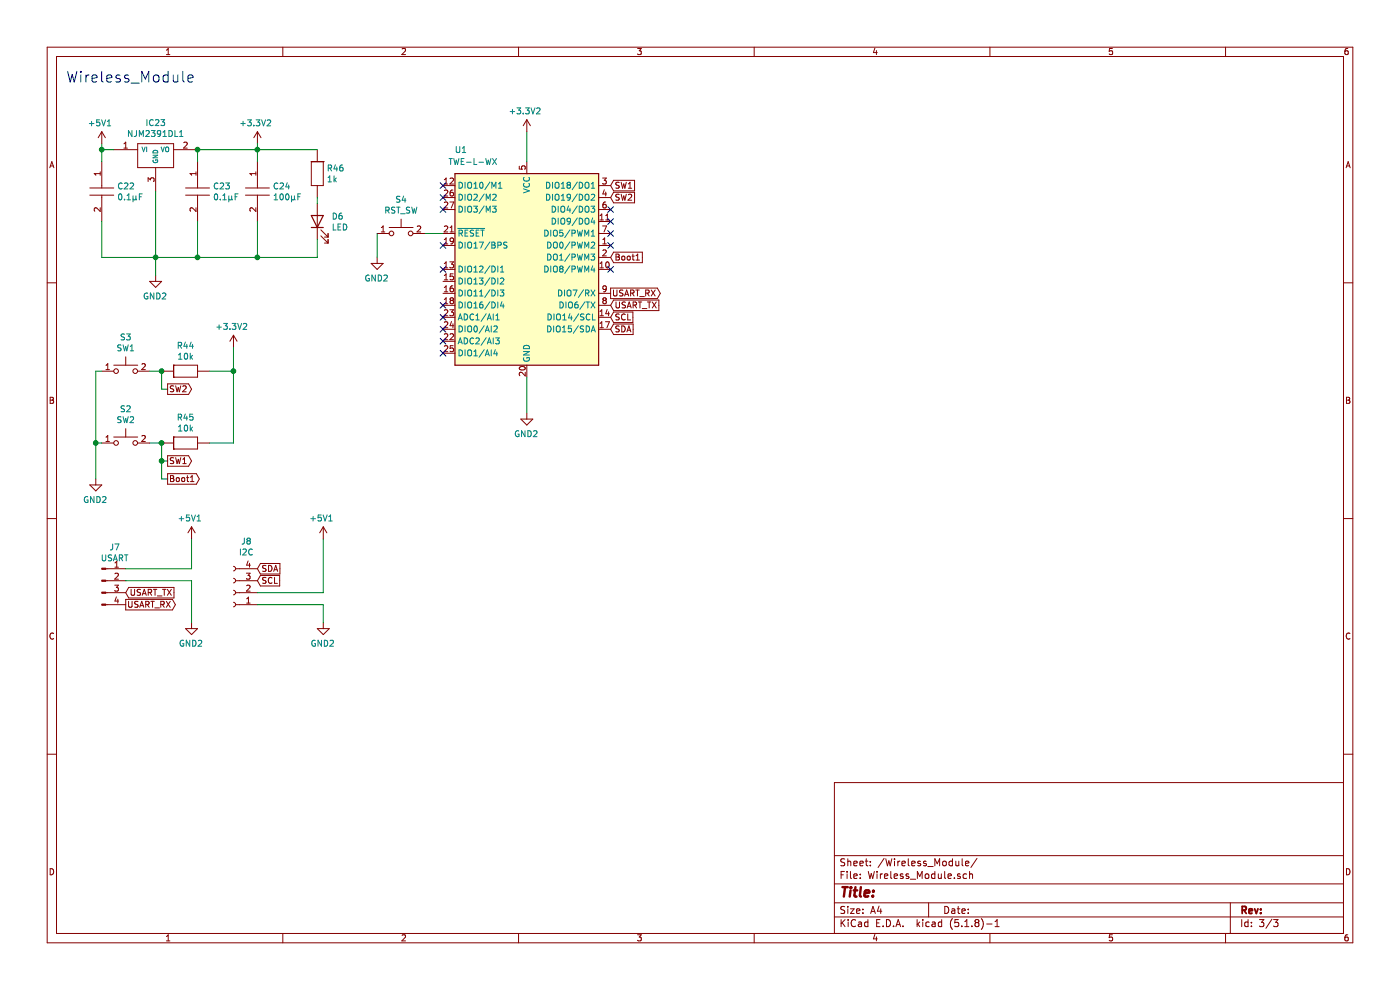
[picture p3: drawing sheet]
EESchema Schematic File Version 4
EELAYER 30 0
EELAYER END
$Descr A4 11693 8268
encoding utf-8
Sheet 3 3
Title ""
Date ""
Rev ""
Comp ""
Comment1 ""
Comment2 ""
Comment3 ""
Comment4 ""
$EndDescr
Text Notes 550  700  0    89   ~ 0
Wireless_Module
$Comp
L Connector:Conn_01x04_Male J7
U 1 1
P 850 4850
F 0 "J7" H 958 5131 50  0000 C CNN
F 1 "USART" H 958 5040 50  0000 C CNN
F 2 "Connector_PinHeader_2.54mm:PinHeader_1x04_P2.54mm_Vertical" H 850 4850 50  0001 C CNN
F 3 "~" H 850 4850 50  0001 C CNN
	1    850  4850
	1    0    0    -1  
$EndComp
Text GLabel 1050 4950 2    50   Input ~ 0
USART_TX
Text GLabel 5100 2550 2    50   Input ~ 0
USART_TX
Text GLabel 5100 2450 2    50   Output ~ 0
USART_RX
Wire Wire Line
	3550 1950 3700 1950
Wire Wire Line
	850  3700 800  3700
Wire Wire Line
	850  3100 800  3100
Wire Wire Line
	1750 3700 1950 3700
Wire Wire Line
	1750 3100 1950 3100
Connection ~ 1350 3700
Wire Wire Line
	1350 3850 1400 3850
Wire Wire Line
	1350 3700 1350 3850
Connection ~ 1350 3100
Wire Wire Line
	1350 3250 1400 3250
Wire Wire Line
	1350 3100 1350 3250
Text GLabel 1400 3250 2    50   Output ~ 0
SW2
Text GLabel 1400 3850 2    50   Output ~ 0
SW1
Wire Wire Line
	1350 3700 1250 3700
Wire Wire Line
	1250 3100 1350 3100
$Comp
L RG2012N-103-B-T5:RG2012N-103-B-T5 R?
U 1 1
P 1550 3700
AR Path="/6446DF75/649FB6D8" Ref="R?"  Part="1" 
AR Path="/64B0E7EC/649FB6D8" Ref="R45"  Part="1" 
F 0 "R45" H 1550 3915 50  0000 C CNN
F 1 "10k" H 1550 3824 50  0000 C CNN
F 2 "RG2012N-103-B-T5:RESC2012X50N" H 1550 3700 50  0001 L BNN
F 3 "" H 1550 3700 50  0001 L BNN
	1    1550 3700
	1    0    0    -1  
$EndComp
$Comp
L RG2012N-103-B-T5:RG2012N-103-B-T5 R?
U 1 1
P 1550 3100
AR Path="/6446DF75/649FB6DE" Ref="R?"  Part="1" 
AR Path="/64B0E7EC/649FB6DE" Ref="R44"  Part="1" 
F 0 "R44" H 1550 3315 50  0000 C CNN
F 1 "10k" H 1550 3224 50  0000 C CNN
F 2 "RG2012N-103-B-T5:RESC2012X50N" H 1550 3100 50  0001 L BNN
F 3 "" H 1550 3100 50  0001 L BNN
	1    1550 3100
	1    0    0    -1  
$EndComp
Wire Wire Line
	4400 1100 4400 1350
Wire Wire Line
	1050 4750 1600 4750
Wire Wire Line
	1600 4750 1600 4500
$Comp
L Power:+5V1 #PWR11
U 1 1
P 1600 4400
F 0 "#PWR11" H 1600 4450 50  0001 C CNN
F 1 "+5V1" H 1585 4473 50  0000 C CNN
F 2 "" H 1600 4400 50  0001 C CNN
F 3 "" H 1600 4400 50  0001 C CNN
	1    1600 4400
	1    0    0    -1  
$EndComp
Wire Wire Line
	1050 4850 1600 4850
$Comp
L Power:GND2 #PWR8
U 1 1
P 4400 3450
F 0 "#PWR8" H 4400 3550 50  0001 C CNN
F 1 "GND2" H 4395 3277 50  0000 C CNN
F 2 "" H 4400 3550 50  0001 C CNN
F 3 "" H 4400 3550 50  0001 C CNN
	1    4400 3450
	1    0    0    -1  
$EndComp
Wire Wire Line
	4400 3150 4400 3450
$Comp
L Connector:Conn_01x04_Female J?
U 1 1
P 1950 4950
AR Path="/6446DF75/649F76D5" Ref="J?"  Part="1" 
AR Path="/649F76D5" Ref="J?"  Part="1" 
AR Path="/64B0E7EC/649F76D5" Ref="J8"  Part="1" 
F 0 "J8" H 1842 4525 50  0000 C CNN
F 1 "I2C" H 1842 4616 50  0000 C CNN
F 2 "Connector_PinSocket_2.54mm:PinSocket_1x04_P2.54mm_Vertical" H 1950 4950 50  0001 C CNN
F 3 "~" H 1950 4950 50  0001 C CNN
	1    1950 4950
	-1   0    0    1   
$EndComp
$Comp
L Power:GND2 #PWR13
U 1 1
P 2700 5200
F 0 "#PWR13" H 2700 5300 50  0001 C CNN
F 1 "GND2" H 2695 5027 50  0000 C CNN
F 2 "" H 2700 5300 50  0001 C CNN
F 3 "" H 2700 5300 50  0001 C CNN
	1    2700 5200
	1    0    0    -1  
$EndComp
$Comp
L Power:+5V1 #PWR9
U 1 1
P 2700 4400
F 0 "#PWR9" H 2700 4450 50  0001 C CNN
F 1 "+5V1" H 2685 4473 50  0000 C CNN
F 2 "" H 2700 4400 50  0001 C CNN
F 3 "" H 2700 4400 50  0001 C CNN
	1    2700 4400
	1    0    0    -1  
$EndComp
Text GLabel 2150 4750 2    50   Input ~ 0
SDA
Text GLabel 2150 4850 2    50   Input ~ 0
SCL
NoConn ~ 3700 1550
NoConn ~ 3700 1650
NoConn ~ 3700 1750
NoConn ~ 3700 2050
NoConn ~ 3700 2550
NoConn ~ 3700 2650
NoConn ~ 3700 2750
NoConn ~ 3700 2850
NoConn ~ 3700 2950
NoConn ~ 5100 2250
NoConn ~ 5100 1850
NoConn ~ 5100 1750
Text GLabel 5100 2750 2    50   Input ~ 0
SDA
Text GLabel 5100 2650 2    50   Input ~ 0
SCL
Wire Wire Line
	2700 4500 2700 4950
Wire Wire Line
	2150 4950 2700 4950
Wire Wire Line
	2700 5050 2700 5200
Wire Wire Line
	2150 5050 2700 5050
$Comp
L Power:GND2 #PWR17
U 1 1
P 800 4000
F 0 "#PWR17" H 800 4100 50  0001 C CNN
F 1 "GND2" H 795 3827 50  0000 C CNN
F 2 "" H 800 4100 50  0001 C CNN
F 3 "" H 800 4100 50  0001 C CNN
	1    800  4000
	1    0    0    -1  
$EndComp
Wire Wire Line
	1650 1250 2150 1250
Connection ~ 2150 1250
Wire Wire Line
	2150 1200 2150 1250
Connection ~ 1650 2150
Connection ~ 1300 2150
Wire Wire Line
	1300 2150 1650 2150
Wire Wire Line
	850  2150 1300 2150
Wire Wire Line
	1300 1600 1300 2150
Wire Wire Line
	850  1250 950  1250
Wire Wire Line
	2150 1250 2150 1350
Wire Wire Line
	1650 1250 1650 1350
Wire Wire Line
	1650 1850 1650 2150
Wire Wire Line
	2150 1850 2150 2150
$Comp
L GRM188R72A104KA35D:GRM188R72A104KA35D C?
U 1 1
P 1650 1350
AR Path="/64A04F1A" Ref="C?"  Part="1" 
AR Path="/64B0E7EC/64A04F1A" Ref="C23"  Part="1" 
F 0 "C23" V 1854 1478 50  0000 L CNN
F 1 "0.1μF" V 1945 1478 50  0000 L CNN
F 2 "CAPC1608X90N" H 2000 1400 50  0001 L CNN
F 3 "https://datasheet.datasheetarchive.com/originals/distributors/Datasheets_SAMA/ec4f1577dddcc7a13ddad897a28002d3.pdf" H 2000 1300 50  0001 L CNN
F 4 "Murata 0603 (1608M) 100nF MLCC 100V dc +/-10% SMD GRM188R72A104KA35D" H 2000 1200 50  0001 L CNN "Description"
F 5 "0.9" H 2000 1100 50  0001 L CNN "Height"
F 6 "81-GRM188R72A104KA35" H 2000 1000 50  0001 L CNN "Mouser Part Number"
F 7 "https://www.mouser.co.uk/ProductDetail/Murata-Electronics/GRM188R72A104KA35D?qs=P%252BBA3F6RM%2F5aaC9LFKRzYw%3D%3D" H 2000 900 50  0001 L CNN "Mouser Price/Stock"
F 8 "Murata Electronics" H 2000 800 50  0001 L CNN "Manufacturer_Name"
F 9 "GRM188R72A104KA35D" H 2000 700 50  0001 L CNN "Manufacturer_Part_Number"
	1    1650 1350
	0    1    1    0   
$EndComp
$Comp
L GRM31CR61A107MEA8K:GRM31CR61A107MEA8K C?
U 1 1
P 2150 1350
AR Path="/64A04F26" Ref="C?"  Part="1" 
AR Path="/64B0E7EC/64A04F26" Ref="C24"  Part="1" 
F 0 "C24" V 2354 1478 50  0000 L CNN
F 1 "100μF" V 2445 1478 50  0000 L CNN
F 2 "GRM31CR61A107MEA8K:CAPC3216X180N" H 2500 1400 50  0001 L CNN
F 3 "http://www.murata.com/~/media/webrenewal/support/library/catalog/products/capacitor/mlcc/c02e.pdf" H 2500 1300 50  0001 L CNN
F 4 "Multilayer Ceramic Capacitors MLCC - SMD/SMT 100UF    10V   20%        3216" H 2500 1200 50  0001 L CNN "Description"
F 5 "1.8" H 2500 1100 50  0001 L CNN "Height"
F 6 "81-GRM31CR61A107MA8K" H 2500 1000 50  0001 L CNN "Mouser Part Number"
F 7 "https://www.mouser.co.uk/ProductDetail/Murata-Electronics/GRM31CR61A107MEA8K?qs=hd1VzrDQEGiKPwOlEhCnYw%3D%3D" H 2500 900 50  0001 L CNN "Mouser Price/Stock"
F 8 "Murata Electronics" H 2500 800 50  0001 L CNN "Manufacturer_Name"
F 9 "GRM31CR61A107MEA8K" H 2500 700 50  0001 L CNN "Manufacturer_Part_Number"
	1    2150 1350
	0    1    1    0   
$EndComp
Wire Wire Line
	850  1850 850  2150
Wire Wire Line
	850  1250 850  1350
$Comp
L GRM188R72A104KA35D:GRM188R72A104KA35D C?
U 1 1
P 850 1350
AR Path="/64A06E65" Ref="C?"  Part="1" 
AR Path="/64B0E7EC/64A06E65" Ref="C22"  Part="1" 
F 0 "C22" V 1054 1478 50  0000 L CNN
F 1 "0.1μF" V 1145 1478 50  0000 L CNN
F 2 "CAPC1608X90N" H 1200 1400 50  0001 L CNN
F 3 "https://datasheet.datasheetarchive.com/originals/distributors/Datasheets_SAMA/ec4f1577dddcc7a13ddad897a28002d3.pdf" H 1200 1300 50  0001 L CNN
F 4 "Murata 0603 (1608M) 100nF MLCC 100V dc +/-10% SMD GRM188R72A104KA35D" H 1200 1200 50  0001 L CNN "Description"
F 5 "0.9" H 1200 1100 50  0001 L CNN "Height"
F 6 "81-GRM188R72A104KA35" H 1200 1000 50  0001 L CNN "Mouser Part Number"
F 7 "https://www.mouser.co.uk/ProductDetail/Murata-Electronics/GRM188R72A104KA35D?qs=P%252BBA3F6RM%2F5aaC9LFKRzYw%3D%3D" H 1200 900 50  0001 L CNN "Mouser Price/Stock"
F 8 "Murata Electronics" H 1200 800 50  0001 L CNN "Manufacturer_Name"
F 9 "GRM188R72A104KA35D" H 1200 700 50  0001 L CNN "Manufacturer_Part_Number"
	1    850  1350
	0    1    1    0   
$EndComp
$Comp
L Power:+5V1 #PWR15
U 1 1
P 850 1100
F 0 "#PWR15" H 850 1150 50  0001 C CNN
F 1 "+5V1" H 835 1173 50  0000 C CNN
F 2 "" H 850 1100 50  0001 C CNN
F 3 "" H 850 1100 50  0001 C CNN
	1    850  1100
	1    0    0    -1  
$EndComp
Connection ~ 1650 1250
$Comp
L NJM2391DL1-33-TE1:NJM2391DL1-33-TE1 IC?
U 1 1
P 500 1250
AR Path="/64A04F41" Ref="IC?"  Part="1" 
AR Path="/64B0E7EC/64A04F41" Ref="IC23"  Part="1" 
F 0 "IC23" H 1300 1475 50  0000 C CNN
F 1 "NJM2391DL1" H 1300 1384 50  0000 C CNN
F 2 "NJM2391DL1-33-TE1:TO-252-3-L1" H 1450 1350 50  0001 L CNN
F 3 "" V 1400 1150 50  0001 L CNN
F 4 "LDO Voltage Regulators LDO" H 1450 1100 50  0001 L CNN "Description"
F 5 "" H 1450 1050 50  0001 L CNN "Height"
F 6 "513-NJM2391DL133-TE1" H 1450 950 50  0001 L CNN "Mouser Part Number"
F 7 "https://www.mouser.co.uk/ProductDetail/NJR/NJM2391DL1-33-TE1?qs=l%2FzmVEvW4JpmmNoqbD2bKw%3D%3D" H 1450 850 50  0001 L CNN "Mouser Price/Stock"
F 8 "New Japan Radio" H 1450 750 50  0001 L CNN "Manufacturer_Name"
F 9 "NJM2391DL1-33-TE1" H 1450 650 50  0001 L CNN "Manufacturer_Part_Number"
	1    500  1250
	1    0    0    -1  
$EndComp
Wire Wire Line
	850  1200 850  1250
Connection ~ 850  1250
Wire Wire Line
	1650 2150 2150 2150
Wire Wire Line
	1300 2150 1300 2300
$Comp
L Power:GND2 #PWR16
U 1 1
P 1300 2300
F 0 "#PWR16" H 1300 2400 50  0001 C CNN
F 1 "GND2" H 1295 2127 50  0000 C CNN
F 2 "" H 1300 2400 50  0001 C CNN
F 3 "" H 1300 2400 50  0001 C CNN
	1    1300 2300
	1    0    0    -1  
$EndComp
$Comp
L Power:+3.3V2 #PWR18
U 1 1
P 2150 1100
F 0 "#PWR18" H 2150 1100 50  0001 C CNN
F 1 "+3.3V2" H 2135 1173 50  0000 C CNN
F 2 "" H 2150 1100 50  0001 C CNN
F 3 "" H 2150 1100 50  0001 C CNN
	1    2150 1100
	1    0    0    -1  
$EndComp
$Comp
L Power:+3.3V2 #PWR19
U 1 1
P 4400 1000
F 0 "#PWR19" H 4400 1000 50  0001 C CNN
F 1 "+3.3V2" H 4385 1073 50  0000 C CNN
F 2 "" H 4400 1000 50  0001 C CNN
F 3 "" H 4400 1000 50  0001 C CNN
	1    4400 1000
	1    0    0    -1  
$EndComp
$Comp
L RG2012N-102-B-T5:RG2012N-102-B-T5 R?
U 1 1
P 2650 1450
AR Path="/64A31219" Ref="R?"  Part="1" 
AR Path="/64B0E7EC/64A31219" Ref="R46"  Part="1" 
F 0 "R46" V 2604 1528 50  0000 L CNN
F 1 "1k" V 2695 1528 50  0000 L CNN
F 2 "RG2012N-103-B-T5:RESC2012X50N" H 2650 1450 50  0001 L BNN
F 3 "" H 2650 1450 50  0001 L BNN
	1    2650 1450
	0    1    1    0   
$EndComp
Wire Wire Line
	2650 2000 2650 2150
Wire Wire Line
	2650 1650 2650 1700
$Comp
L Device:LED D?
U 1 1
P 2650 1850
AR Path="/64A31221" Ref="D?"  Part="1" 
AR Path="/64B0E7EC/64A31221" Ref="D6"  Part="1" 
F 0 "D6" V 2689 1732 50  0000 R CNN
F 1 "LED" V 2598 1732 50  0000 R CNN
F 2 "LED_SMD:LED_0805_2012Metric" H 2650 1850 50  0001 C CNN
F 3 "~" H 2650 1850 50  0001 C CNN
	1    2650 1850
	0    -1   -1   0   
$EndComp
Wire Wire Line
	2650 1250 2150 1250
Wire Wire Line
	2650 2150 2150 2150
Connection ~ 2150 2150
Wire Wire Line
	3150 1950 3150 2150
$Comp
L SKRPACE010:SKRPACE010 S2
U 1 1
P 750 3700
F 0 "S2" H 1050 3985 50  0000 C CNN
F 1 "SW2" H 1050 3894 50  0000 C CNN
F 2 "SKRPACE010:SMT_4.2X3.2_" H 1400 3800 50  0001 L CNN
F 3 "http://www.alps.com/prod/info/E/HTML/Tact/SurfaceMount/SKRP/SKRPACE010.html" H 1400 3700 50  0001 L CNN
F 4 "Tactile Switches 4.2x3.2x2.5mm 260gf" H 1400 3600 50  0001 L CNN "Description"
F 5 "" H 1400 3500 50  0001 L CNN "Height"
F 6 "688-SKRPACE010" H 1400 3400 50  0001 L CNN "Mouser Part Number"
F 7 "https://www.mouser.co.uk/ProductDetail/Alps-Alpine/SKRPACE010?qs=dHDuPHwQO79W8iY66hDbLQ%3D%3D" H 1400 3300 50  0001 L CNN "Mouser Price/Stock"
F 8 "ALPS Electric" H 1400 3200 50  0001 L CNN "Manufacturer_Name"
F 9 "SKRPACE010" H 1400 3100 50  0001 L CNN "Manufacturer_Part_Number"
	1    750  3700
	1    0    0    -1  
$EndComp
$Comp
L SKRPACE010:SKRPACE010 S4
U 1 1
P 3050 1950
F 0 "S4" H 3350 2235 50  0000 C CNN
F 1 "RST_SW" H 3350 2144 50  0000 C CNN
F 2 "SKRPACE010:SMT_4.2X3.2_" H 3700 2050 50  0001 L CNN
F 3 "http://www.alps.com/prod/info/E/HTML/Tact/SurfaceMount/SKRP/SKRPACE010.html" H 3700 1950 50  0001 L CNN
F 4 "Tactile Switches 4.2x3.2x2.5mm 260gf" H 3700 1850 50  0001 L CNN "Description"
F 5 "" H 3700 1750 50  0001 L CNN "Height"
F 6 "688-SKRPACE010" H 3700 1650 50  0001 L CNN "Mouser Part Number"
F 7 "https://www.mouser.co.uk/ProductDetail/Alps-Alpine/SKRPACE010?qs=dHDuPHwQO79W8iY66hDbLQ%3D%3D" H 3700 1550 50  0001 L CNN "Mouser Price/Stock"
F 8 "ALPS Electric" H 3700 1450 50  0001 L CNN "Manufacturer_Name"
F 9 "SKRPACE010" H 3700 1350 50  0001 L CNN "Manufacturer_Part_Number"
	1    3050 1950
	1    0    0    -1  
$EndComp
$Comp
L Power:GND2 #PWR20
U 1 1
P 3150 2150
F 0 "#PWR20" H 3150 2250 50  0001 C CNN
F 1 "GND2" H 3145 1977 50  0000 C CNN
F 2 "" H 3150 2250 50  0001 C CNN
F 3 "" H 3150 2250 50  0001 C CNN
	1    3150 2150
	1    0    0    -1  
$EndComp
NoConn ~ 3700 2250
Text GLabel 5100 2150 2    50   Input ~ 0
Boot1
Text GLabel 1400 4000 2    50   Output ~ 0
Boot1
Wire Wire Line
	1350 3850 1350 4000
Wire Wire Line
	1350 4000 1400 4000
NoConn ~ 5100 1950
NoConn ~ 5100 2050
$Comp
L SKRPACE010:SKRPACE010 S3
U 1 1
P 750 3100
F 0 "S3" H 1050 3385 50  0000 C CNN
F 1 "SW1" H 1050 3294 50  0000 C CNN
F 2 "SKRPACE010:SMT_4.2X3.2_" H 1400 3200 50  0001 L CNN
F 3 "http://www.alps.com/prod/info/E/HTML/Tact/SurfaceMount/SKRP/SKRPACE010.html" H 1400 3100 50  0001 L CNN
F 4 "Tactile Switches 4.2x3.2x2.5mm 260gf" H 1400 3000 50  0001 L CNN "Description"
F 5 "" H 1400 2900 50  0001 L CNN "Height"
F 6 "688-SKRPACE010" H 1400 2800 50  0001 L CNN "Mouser Part Number"
F 7 "https://www.mouser.co.uk/ProductDetail/Alps-Alpine/SKRPACE010?qs=dHDuPHwQO79W8iY66hDbLQ%3D%3D" H 1400 2700 50  0001 L CNN "Mouser Price/Stock"
F 8 "ALPS Electric" H 1400 2600 50  0001 L CNN "Manufacturer_Name"
F 9 "SKRPACE010" H 1400 2500 50  0001 L CNN "Manufacturer_Part_Number"
	1    750  3100
	1    0    0    -1  
$EndComp
Wire Wire Line
	1950 2900 1950 3100
$Comp
L Power:+3.3V2 #PWR14
U 1 1
P 1950 2800
F 0 "#PWR14" H 1950 2800 50  0001 C CNN
F 1 "+3.3V2" H 1935 2873 50  0000 C CNN
F 2 "" H 1950 2800 50  0001 C CNN
F 3 "" H 1950 2800 50  0001 C CNN
	1    1950 2800
	1    0    0    -1  
$EndComp
Connection ~ 1950 3100
Connection ~ 800  3700
Wire Wire Line
	800  3700 800  4000
Wire Wire Line
	800  3100 800  3700
Wire Wire Line
	1950 3100 1950 3700
$Comp
L Power:GND2 #PWR7
U 1 1
P 1600 5200
F 0 "#PWR7" H 1600 5300 50  0001 C CNN
F 1 "GND2" H 1595 5027 50  0000 C CNN
F 2 "" H 1600 5300 50  0001 C CNN
F 3 "" H 1600 5300 50  0001 C CNN
	1    1600 5200
	1    0    0    -1  
$EndComp
Text GLabel 1050 5050 2    50   Output ~ 0
USART_RX
Wire Wire Line
	1600 4850 1600 5200
$Comp
L RF_ZigBee:TWE-L-WX U?
U 1 1
P 4400 2250
AR Path="/6446DF75/649D2FF9" Ref="U?"  Part="1" 
AR Path="/6446DF75/649C9D52/649D2FF9" Ref="U?"  Part="1" 
AR Path="/64B0E7EC/649D2FF9" Ref="U1"  Part="1" 
F 0 "U1" H 3850 3250 50  0000 C CNN
F 1 "TWE-L-WX" H 3950 3150 50  0000 C CNN
F 2 "RF_Module:MonoWireless_TWE-L-WX" H 4400 1150 50  0001 C CNN
F 3 "https://www.mono-wireless.com/jp/products/TWE-LITE/MW-PDS-TWELITE-JP.pdf" H 5150 1250 50  0001 C CNN
	1    4400 2250
	1    0    0    -1  
$EndComp
Text GLabel 5100 1550 2    50   Input ~ 0
SW1
Text GLabel 5100 1650 2    50   Input ~ 0
SW2
Connection ~ 1350 3850
$EndSCHEMATC
